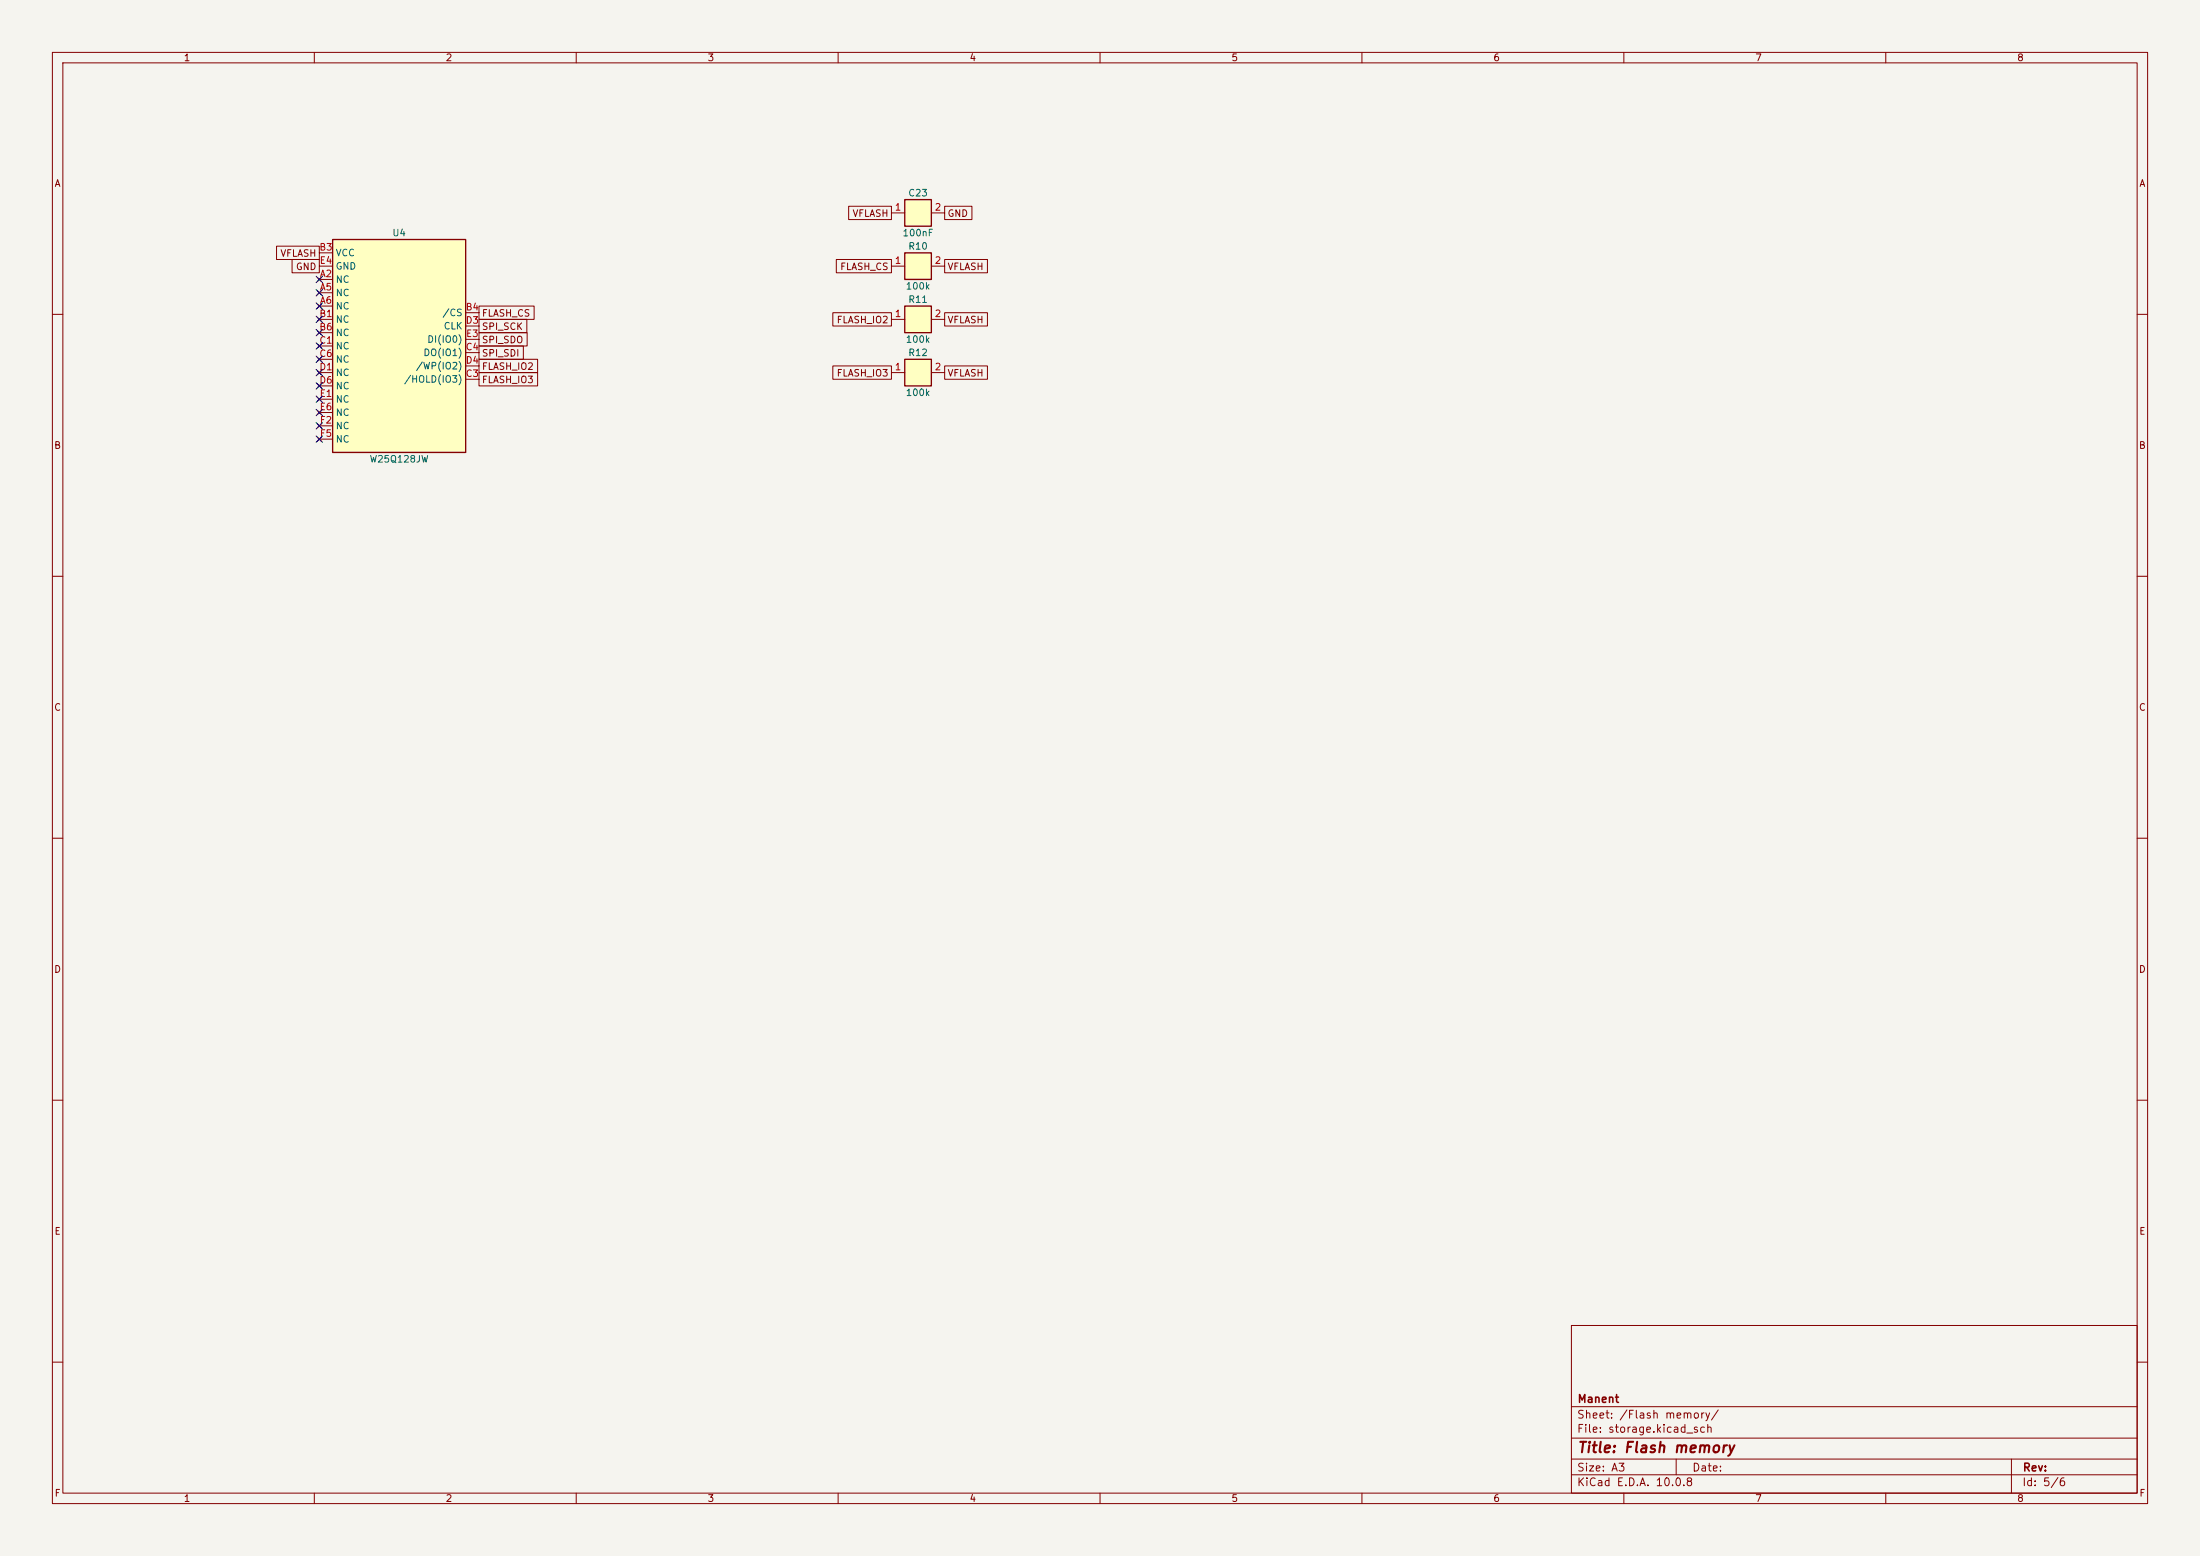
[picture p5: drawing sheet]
<svg xmlns="http://www.w3.org/2000/svg" width="420mm" height="297mm" viewBox="0 0 420 297" stroke-linecap="round" stroke-linejoin="round" font-family="sans-serif">
<path d="M0 0h420v297h-420z" fill="#f5f4ef" stroke="#f5f4ef" stroke-width=".19"/>
<g fill="none" stroke="#840000" stroke-width=".19">
<path d="M10 10h400v277h-400zM12 12h396v273h-396zM60 10v2M110 10v2M160 10v2M210 10v2M260 10v2M310 10v2M360 10v2M10 60h2M408 60h2M10 110h2"/>
<path d="M408 110h2M10 160h2M408 160h2M10 210h2M408 210h2M300 253h108v32h-108zM10 260h2M300 278.5h108M300 274.5h108M300 268.5h108M320 278.5v3M384 278.5v6.5"/>
<path d="M408 260h2M60 285v2M110 285v2M160 285v2M210 285v2M260 285v2M300 281.5h108M310 285v2M360 285v2"/>
</g>
<path d="M172.7 68.6h5.1v5.1h-5.1z" fill="#ffffc2"/>
<path d="M172.7 68.6h5.1v5.1h-5.1z" fill="none" stroke="#840000" stroke-width=".25"/>
<path d="M170.2 71.1h2.5M177.8 71.1h2.5" fill="none" stroke="#840000" stroke-width=".19"/>
<path d="M172.7 58.4h5.1v5.1h-5.1z" fill="#ffffc2"/>
<path d="M172.7 58.4h5.1v5.1h-5.1z" fill="none" stroke="#840000" stroke-width=".25"/>
<path d="M170.2 61h2.5M177.8 61h2.5" fill="none" stroke="#840000" stroke-width=".19"/>
<path d="M172.7 48.3h5.1v5h-5.1z" fill="#ffffc2"/>
<path d="M172.7 48.3h5.1v5h-5.1z" fill="none" stroke="#840000" stroke-width=".25"/>
<path d="M170.2 50.8h2.5M177.8 50.8h2.5" fill="none" stroke="#840000" stroke-width=".19"/>
<path d="M172.7 38.1h5.1v5.1h-5.1z" fill="#ffffc2"/>
<path d="M172.7 38.1h5.1v5.1h-5.1z" fill="none" stroke="#840000" stroke-width=".25"/>
<path d="M170.2 40.6h2.5M177.8 40.6h2.5" fill="none" stroke="#840000" stroke-width=".19"/>
<path d="M63.5 45.7h25.4v40.7h-25.4z" fill="#ffffc2"/>
<path d="M63.5 45.7h25.4v40.7h-25.4z" fill="none" stroke="#840000" stroke-width=".25"/>
<g fill="none" stroke="#840000" stroke-width=".19">
<path d="M162 39.4h8.2v2.5h-8.2zM180.3 39.4h5.2v2.5h-5.2zM52.8 47h8.2v2.5h-8.2zM55.8 49.5h5.2v2.6h-5.2zM60.6 53l.7 .7M60.6 55.5l.7 .8M60.6 58l.7 .8M61 53.3h2.5M61 55.9h2.5M61 58.4h2.5M61 48.3h2.5M61 50.8h2.5"/>
<path d="M61.3 53l-.7 .7M61.3 55.5l-.7 .8M61.3 58l-.7 .8M88.9 59.7h2.5M91.4 58.4h10.6v2.6h-10.6zM159 59.7h11.2v2.5h-11.2zM159.7 49.5h10.5v2.6h-10.5zM180.3 59.7h8.2v2.5h-8.2zM180.3 49.5h8.2v2.6h-8.2zM60.6 60.6l.7 .7M60.6 63.1l.7 .8M60.6 65.7l.7 .7"/>
<path d="M60.6 68.2l.7 .8M60.6 70.7l.7 .8M60.6 73.3l.7 .7M60.6 75.8l.7 .8M60.6 78.4l.7 .7M61 61h2.5M61 63.5h2.5M61 66h2.5M61 68.6h2.5M61 71.1h2.5M61 73.7h2.5M61 76.2h2.5"/>
<path d="M61 78.7h2.5M61.3 60.6l-.7 .7M61.3 63.1l-.7 .8M61.3 65.7l-.7 .7M61.3 68.2l-.7 .8M61.3 70.7l-.7 .8M61.3 73.3l-.7 .7M61.3 75.8l-.7 .8M61.3 78.4l-.7 .7M88.9 72.4h2.5M88.9 67.3h2.5M88.9 62.2h2.5"/>
<path d="M88.9 69.9h2.5M88.9 64.8h2.5M91.4 63.5h9.2v2.5h-9.2zM91.4 66h8.5v2.6h-8.5zM91.4 68.6h11.2v2.5h-11.2zM91.4 61h9.2v2.5h-9.2zM91.4 71.1h11.2v2.6h-11.2zM159 69.8h11.2v2.6h-11.2zM180.3 69.8h8.2v2.6h-8.2zM60.6 80.9l.7 .8M60.6 83.4l.7 .8M61 81.3h2.5"/>
<path d="M61 83.8h2.5M61.3 80.9l-.7 .8M61.3 83.4l-.7 .8"/>
</g>
<g fill="none" stroke="#000084" stroke-width=".19">
<path d="M60.4 52.7l1.2 1.2M60.4 55.3l1.2 1.2M60.4 57.8l1.2 1.2M61.6 52.7l-1.2 1.2M61.6 55.3l-1.2 1.2M61.6 57.8l-1.2 1.2M60.4 78.1l1.2 1.2M60.4 60.4l1.2 1.2M60.4 75.6l1.2 1.2M60.4 73.1l1.2 1.2M60.4 70.5l1.2 1.2M60.4 68l1.2 1.2"/>
<path d="M60.4 65.4l1.2 1.2M60.4 62.9l1.2 1.2M61.6 78.1l-1.2 1.2M61.6 60.4l-1.2 1.2M61.6 75.6l-1.2 1.2M61.6 73.1l-1.2 1.2M61.6 70.5l-1.2 1.2M61.6 68l-1.2 1.2M61.6 65.4l-1.2 1.2M61.6 62.9l-1.2 1.2M60.4 83.2l1.2 1.2M60.4 80.7l1.2 1.2"/>
<path d="M61.6 83.2l-1.2 1.2M61.6 80.7l-1.2 1.2"/>
</g>
<text font-size="2" fill="#840000" x="301" y="277.8">Title: Flash memory</text>
<g font-size="1.5" fill="#840000">
<text x="301" y="268.1">Manent</text>
<text x="300.9" y="273.8">File: storage.kicad_sch</text>
<text x="300.9" y="271.1">Sheet: /Flash memory/</text>
<text x="300.9" y="281.2">Size: A3</text>
<text x="322.9" y="281.2">Date:</text>
<text x="386" y="281.2">Rev:</text>
<text x="300.9" y="284">KiCad E.D.A. 10.0.8</text>
<text x="385.9" y="284">Id: 5/6</text>
</g>
<g font-size="1.3" fill="#840000">
<text x="35" y="12">1</text>
<text x="85" y="12">2</text>
<text x="135" y="12">3</text>
<text x="185" y="12">4</text>
<text x="235" y="12">5</text>
<text x="285" y="12">6</text>
<text x="335" y="12">7</text>
<text x="385" y="12">8</text>
<text x="10.3" y="36">A</text>
<text x="408.3" y="36">A</text>
<text x="162.6" y="41.7">VFLASH</text>
<text x="180.8" y="41.7">GND</text>
<text x="53.4" y="49.3">VFLASH</text>
<text x="56.4" y="51.9">GND</text>
<text x="160.3" y="51.9">FLASH_CS</text>
<text x="180.8" y="51.9">VFLASH</text>
<text x="91.9" y="60.7">FLASH_CS</text>
<text x="91.9" y="65.8">SPI_SDO</text>
<text x="91.9" y="63.3">SPI_SCK</text>
<text x="159.6" y="62">FLASH_IO2</text>
<text x="180.8" y="62">VFLASH</text>
<text x="91.9" y="68.4">SPI_SDI</text>
<text x="91.9" y="70.9">FLASH_IO2</text>
<text x="91.9" y="73.4">FLASH_IO3</text>
<text x="159.6" y="72.2">FLASH_IO3</text>
<text x="180.8" y="72.2">VFLASH</text>
<text x="10.2" y="86">B</text>
<text x="408.2" y="86">B</text>
<text x="10.2" y="136">C</text>
<text x="408.2" y="136">C</text>
<text x="10.2" y="186">D</text>
<text x="408.2" y="186">D</text>
<text x="10.3" y="236">E</text>
<text x="408.3" y="236">E</text>
<text x="10.3" y="286">F</text>
<text x="35" y="287">1</text>
<text x="85" y="287">2</text>
<text x="135" y="287">3</text>
<text x="185" y="287">4</text>
<text x="235" y="287">5</text>
<text x="285" y="287">6</text>
<text x="335" y="287">7</text>
<text x="385" y="287">8</text>
<text x="408.3" y="286">F</text>
</g>
<g font-size="1.3" fill="#a90000">
<text x="170.7" y="40.5">1</text>
<text x="178.3" y="40.5">2</text>
<text x="60.9" y="48.1">B3</text>
<text x="60.9" y="50.7">E4</text>
<text x="61" y="53.2">A2</text>
<text x="170.7" y="50.7">1</text>
<text x="178.3" y="50.7">2</text>
<text x="61" y="55.7">A5</text>
<text x="61" y="58.3">A6</text>
<text x="88.8" y="59.6">B4</text>
<text x="60.9" y="60.8">B1</text>
<text x="60.9" y="63.4">B6</text>
<text x="60.9" y="65.9">C1</text>
<text x="88.8" y="62.1">D3</text>
<text x="88.9" y="64.6">E3</text>
<text x="170.7" y="60.8">1</text>
<text x="178.3" y="60.8">2</text>
<text x="60.9" y="68.4">C6</text>
<text x="60.9" y="71">D1</text>
<text x="88.8" y="67.2">C4</text>
<text x="88.8" y="69.7">D4</text>
<text x="170.7" y="71">1</text>
<text x="178.3" y="71">2</text>
<text x="60.9" y="73.5">D6</text>
<text x="60.9" y="76.1">E1</text>
<text x="88.8" y="72.3">C3</text>
<text x="60.9" y="78.6">E6</text>
<text x="61" y="81.1">F2</text>
<text x="61" y="83.7">F5</text>
</g>
<g font-size="1.3" fill="#006464">
<text x="173.3" y="37.8">C23</text>
<text x="74.8" y="45.4">U4</text>
<text x="172.2" y="45.4">100nF</text>
<text x="173.3" y="48">R10</text>
<text x="64" y="49.2">VCC</text>
<text x="64" y="51.8">GND</text>
<text x="64" y="54.3">NC</text>
<text x="64" y="56.8">NC</text>
<text x="64" y="59.4">NC</text>
<text x="172.8" y="55.6">100k</text>
<text x="173.3" y="58.1">R11</text>
<text x="64" y="61.9">NC</text>
<text x="64" y="64.5">NC</text>
<text x="81.5" y="65.7">DI(IO0)</text>
<text x="84.4" y="60.7">/CS</text>
<text x="84.6" y="63.2">CLK</text>
<text x="172.8" y="65.7">100k</text>
<text x="64" y="67">NC</text>
<text x="64" y="69.5">NC</text>
<text x="79.3" y="70.8">/WP(IO2)</text>
<text x="80.7" y="68.3">DO(IO1)</text>
<text x="173.3" y="68.3">R12</text>
<text x="64" y="72.1">NC</text>
<text x="64" y="74.6">NC</text>
<text x="64" y="77.2">NC</text>
<text x="77" y="73.4">/HOLD(IO3)</text>
<text x="172.8" y="75.9">100k</text>
<text x="64" y="79.7">NC</text>
<text x="64" y="82.2">NC</text>
<text x="64" y="84.8">NC</text>
<text x="70.4" y="88.6">W25Q128JW</text>
</g>
</svg>
